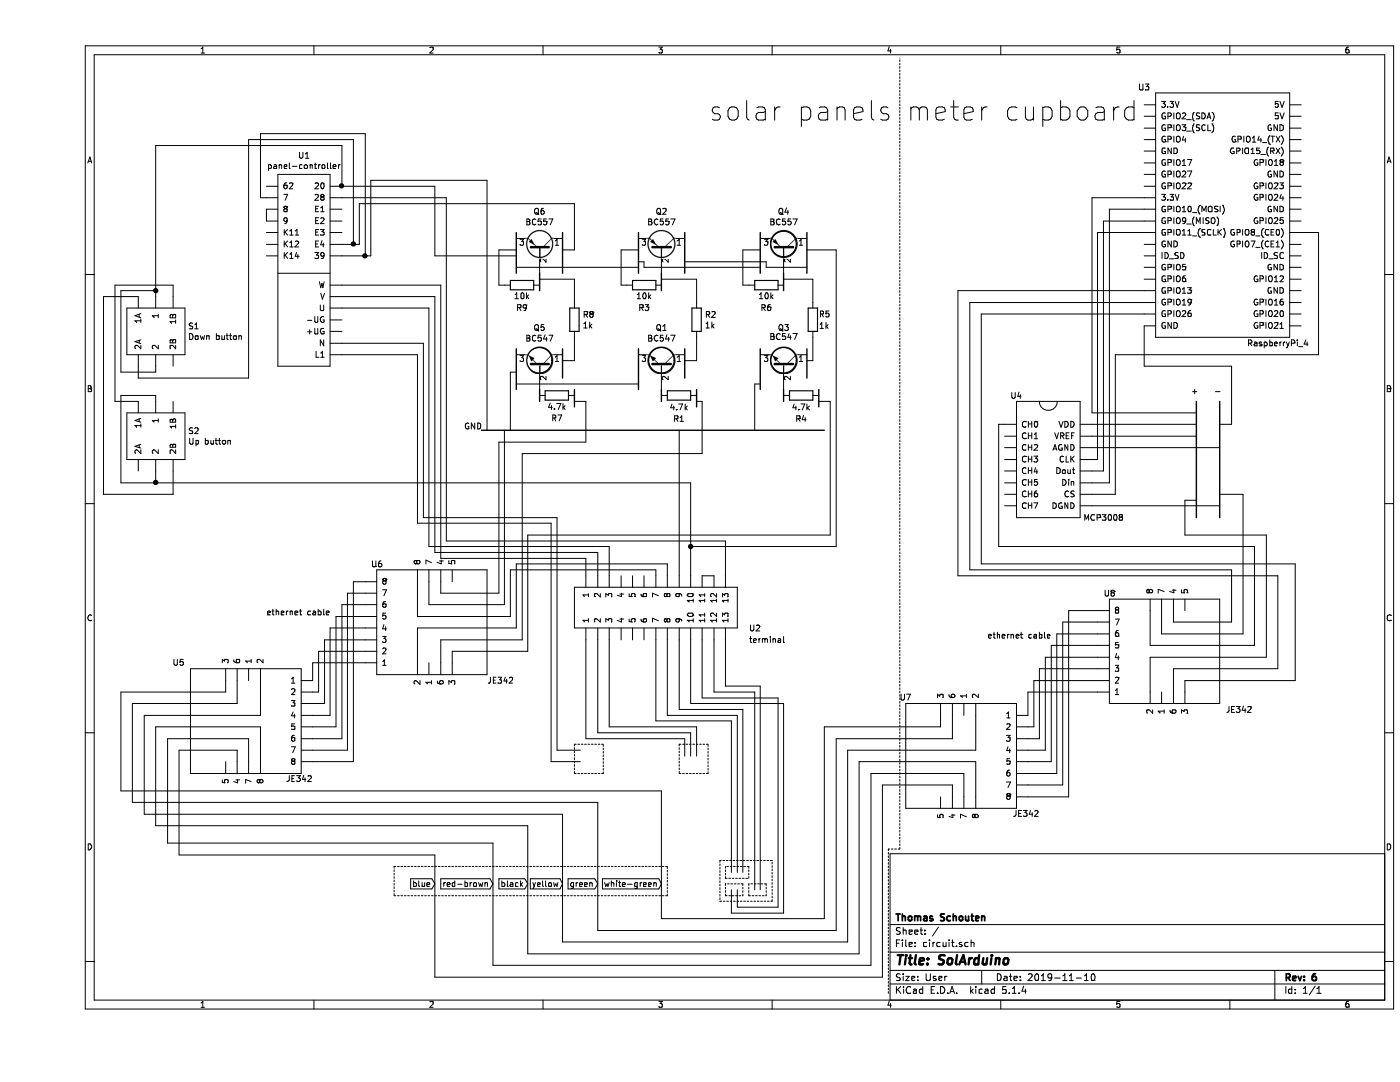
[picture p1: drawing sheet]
EESchema Schematic File Version 4
LIBS:circuit-cache
EELAYER 30 0
EELAYER END
$Descr User 12039 9071
encoding utf-8
Sheet 1 1
Title "SolArduino"
Date "2019-11-10"
Rev "6"
Comp "Thomas Schouten"
Comment1 ""
Comment2 ""
Comment3 ""
Comment4 ""
$EndDescr
$Comp
L solarduino:MCP3008 U4
U 1 1
P 8700 3950
F 0 "U4" H 8400 4500 50  0000 C CNN
F 1 "MCP3008" H 9150 3450 50  0000 C CNN
F 2 "" H 8700 3950 50  0001 C CNN
F 3 "" H 8700 3950 50  0001 C CNN
	1    8700 3950
	1    0    0    -1  
$EndComp
$Comp
L solarduino:terminal U2
U 1 1
P 5250 5200
F 0 "U2" H 6100 5000 50  0000 L CNN
F 1 "terminal" H 6100 4900 50  0000 L CNN
F 2 "" H 5100 5050 50  0001 C CNN
F 3 "" H 5100 5050 50  0001 C CNN
	1    5250 5200
	1    0    0    -1  
$EndComp
Wire Wire Line
	3450 4800 4700 4800
Wire Wire Line
	4700 4800 4700 4950
Wire Wire Line
	3400 4750 4800 4750
Wire Wire Line
	4800 4750 4800 4950
Wire Wire Line
	3350 4700 4900 4700
Wire Wire Line
	4900 4700 4900 4950
Wire Notes Line
	4600 6400 4600 6650
Wire Notes Line
	4600 6650 4850 6650
Wire Notes Line
	4850 6650 4850 6400
Wire Notes Line
	4850 6400 4600 6400
Wire Notes Line
	5500 6400 5500 6650
Wire Notes Line
	5500 6650 5750 6650
Wire Notes Line
	5750 6650 5750 6400
Wire Notes Line
	5750 6400 5500 6400
Wire Notes Line
	3050 7450 3050 7700
Wire Notes Line
	3050 7700 5400 7700
Wire Notes Line
	5400 7700 5400 7450
Wire Notes Line
	5400 7450 3050 7450
Wire Wire Line
	5300 4950 5300 4900
Wire Wire Line
	5300 4900 4050 4900
Wire Wire Line
	5400 4950 5400 4850
Text GLabel 4200 7600 0    50   Input ~ 0
black
Text GLabel 4500 7600 0    50   Input ~ 0
yellow
Wire Wire Line
	5700 4950 5800 4950
Wire Wire Line
	3500 4650 5900 4650
Wire Wire Line
	5900 4650 5900 4950
Text GLabel 5350 7600 0    50   Input ~ 0
white-green
Wire Wire Line
	5600 4700 5600 4950
Wire Wire Line
	4700 5500 4700 6350
Wire Wire Line
	4700 6350 5550 6350
Wire Wire Line
	5550 6350 5550 6500
Wire Wire Line
	4800 5500 4800 6300
Wire Wire Line
	4800 6300 5600 6300
Wire Wire Line
	5600 6300 5600 6500
Wire Wire Line
	4900 5500 4900 6250
Wire Wire Line
	4900 6250 5650 6250
Wire Wire Line
	5650 6250 5650 6500
Text GLabel 3900 7600 0    50   Input ~ 0
red-brown
Text GLabel 3400 7600 0    50   Input ~ 0
blue
Wire Notes Line
	5900 7450 5900 7550
Wire Notes Line
	5900 7550 6100 7550
Wire Notes Line
	6100 7550 6100 7450
Wire Notes Line
	6100 7450 5900 7450
Wire Notes Line
	5900 7600 5900 7700
Wire Notes Line
	5900 7700 6050 7700
Wire Notes Line
	6050 7700 6050 7600
Wire Notes Line
	6050 7600 5900 7600
Wire Notes Line
	6100 7600 6100 7700
Wire Notes Line
	6100 7700 6250 7700
Wire Notes Line
	6250 7700 6250 7600
Wire Notes Line
	6250 7600 6100 7600
Wire Notes Line
	5850 7400 5850 7750
Wire Notes Line
	5850 7750 6300 7750
Wire Notes Line
	6300 7750 6300 7400
Wire Notes Line
	6300 7400 5850 7400
Wire Wire Line
	5300 5500 5300 6200
Wire Wire Line
	5300 6200 5950 6200
Wire Wire Line
	5950 6200 5950 7500
Wire Wire Line
	5400 5500 5400 6150
Wire Wire Line
	5400 6150 6000 6150
Wire Wire Line
	6000 6150 6000 7500
Wire Wire Line
	5500 5500 5500 6100
Wire Wire Line
	5500 6100 6050 6100
Wire Wire Line
	6050 6100 6050 7500
Wire Wire Line
	5600 5500 5600 6050
Wire Wire Line
	5600 6050 6400 6050
Wire Wire Line
	6400 6050 6400 7850
Wire Wire Line
	6400 7850 5950 7850
Wire Wire Line
	5700 5500 5700 6000
Wire Wire Line
	5700 6000 6350 6000
Wire Wire Line
	6350 6000 6350 7800
Wire Wire Line
	6350 7800 6000 7800
Wire Wire Line
	6000 7800 6000 7650
Wire Wire Line
	5950 7850 5950 7650
Wire Wire Line
	5800 5500 5800 5950
Wire Wire Line
	5800 5950 6150 5950
Wire Wire Line
	6150 5950 6150 7650
Wire Wire Line
	5900 5500 5900 5900
Wire Wire Line
	5900 5900 6200 5900
Wire Wire Line
	6200 5900 6200 7650
Wire Bus Line
	9950 3450 9950 4450
Wire Bus Line
	10150 3450 10150 4450
Text Notes 9900 3400 0    50   ~ 0
+
Text Notes 10100 3400 0    50   ~ 0
-
Wire Wire Line
	9850 4300 9950 4300
Wire Wire Line
	9050 3650 9950 3650
Wire Wire Line
	9050 3750 9950 3750
Wire Wire Line
	9050 3850 10150 3850
Wire Wire Line
	9050 3950 9100 3950
Wire Wire Line
	11000 3050 11000 2000
Wire Wire Line
	11000 2000 10850 2000
Wire Wire Line
	9050 4350 10150 4350
Wire Wire Line
	10250 3150 10250 3650
Wire Wire Line
	10250 3650 10150 3650
Wire Wire Line
	9950 3550 9050 3550
$Comp
L solarduino:JE342 U7
U 1 1
P 7950 6550
F 0 "U7" H 8400 6000 50  0000 L CNN
F 1 "JE342" H 7300 7000 50  0000 L CNN
F 2 "" H 7950 6550 168 0001 C CNN
F 3 "" H 7950 6550 168 0001 C CNN
	1    7950 6550
	-1   0    0    1   
$EndComp
Wire Wire Line
	7750 6150 7750 6250
Wire Wire Line
	7850 6150 7850 6350
Wire Wire Line
	7850 6850 7850 6750
Wire Wire Line
	7950 6850 7950 6650
Wire Wire Line
	8050 6550 8050 6850
Wire Wire Line
	8250 3650 8300 3650
Wire Wire Line
	8050 6450 8050 6150
Text GLabel 4800 7600 0    50   Input ~ 0
green
$Comp
L solarduino:JE342 U5
U 1 1
P 1800 6250
F 0 "U5" H 2350 5700 50  0000 L CNN
F 1 "JE342" H 1250 6700 50  0000 L CNN
F 2 "" H 1800 6250 168 0001 C CNN
F 3 "" H 1800 6250 168 0001 C CNN
	1    1800 6250
	-1   0    0    1   
$EndComp
Wire Wire Line
	3400 7350 1200 7350
Wire Wire Line
	1200 7350 1200 6450
Wire Wire Line
	1200 6450 1700 6450
Wire Wire Line
	1700 6450 1700 6550
Wire Wire Line
	3400 7350 3400 8400
Wire Wire Line
	2350 6150 2500 6150
Wire Wire Line
	3900 7250 1100 7250
Wire Wire Line
	1100 7250 1100 6350
Wire Wire Line
	1100 6350 1800 6350
Wire Wire Line
	1800 6350 1800 6550
Wire Wire Line
	2350 6450 2650 6450
Wire Wire Line
	3900 7250 3900 8300
Wire Wire Line
	4200 7100 1000 7100
Wire Wire Line
	1000 7100 1000 6250
Wire Wire Line
	1000 6250 1900 6250
Wire Wire Line
	1900 6250 1900 6550
Wire Wire Line
	2350 6550 2700 6550
Wire Wire Line
	4050 4900 4050 5300
Wire Wire Line
	1900 6150 1900 5850
Wire Wire Line
	4500 7000 4500 8100
Wire Wire Line
	2350 5950 2400 5950
Wire Wire Line
	4800 6900 800  6900
Wire Wire Line
	800  6900 800  6050
Wire Wire Line
	800  6050 1700 6050
Wire Wire Line
	1700 6050 1700 5850
Wire Wire Line
	4500 7000 900  7000
Wire Wire Line
	900  7000 900  6150
Wire Wire Line
	900  6150 1900 6150
Wire Wire Line
	2350 6350 2600 6350
Wire Wire Line
	4800 6900 4800 8000
Wire Wire Line
	1600 5950 1600 5850
Wire Wire Line
	2350 6050 2450 6050
Wire Wire Line
	5350 6800 5350 7900
Wire Wire Line
	5350 6800 700  6800
Wire Wire Line
	700  6800 700  5950
Wire Wire Line
	700  5950 1600 5950
Wire Wire Line
	4450 6450 4650 6450
Wire Wire Line
	4400 6550 4650 6550
Wire Wire Line
	2400 5950 2400 5600
Wire Wire Line
	2450 6050 2450 5500
Wire Wire Line
	2500 6150 2500 5400
Wire Wire Line
	2350 6250 2550 6250
Wire Wire Line
	2350 5850 2350 5700
Text Notes 1950 5300 0    50   ~ 0
ethernet cable\n
Wire Wire Line
	6750 6250 7750 6250
Wire Wire Line
	6850 6350 7850 6350
Wire Wire Line
	6950 6450 8050 6450
Wire Wire Line
	7050 6550 8050 6550
Wire Wire Line
	7150 6650 7950 6650
Wire Wire Line
	7250 6750 7850 6750
Wire Wire Line
	8500 6250 8550 6250
Wire Wire Line
	8500 6350 8600 6350
Wire Wire Line
	8500 6450 8650 6450
Wire Wire Line
	8500 6650 8750 6650
Wire Wire Line
	8500 6750 8800 6750
Wire Wire Line
	8500 6850 8850 6850
Wire Wire Line
	8550 6250 8550 5850
Wire Wire Line
	8500 6150 8500 5950
Wire Wire Line
	8600 6350 8600 5750
Wire Wire Line
	8650 6450 8650 5650
Wire Wire Line
	8500 6550 8700 6550
Text Notes 8150 5500 0    50   ~ 0
ethernet cable
Connection ~ 5600 4700
Wire Wire Line
	9050 4250 9250 4250
Wire Wire Line
	9050 4150 9200 4150
Wire Wire Line
	9050 4050 9150 4050
Wire Wire Line
	5600 4700 6850 4700
Wire Wire Line
	7900 4950 7900 2500
Wire Wire Line
	8000 4900 8000 2600
Wire Wire Line
	8100 4850 8100 2700
Wire Wire Line
	4400 4500 4400 6550
Wire Wire Line
	3250 4500 4400 4500
Wire Wire Line
	3300 2950 3300 4450
Wire Wire Line
	3300 4450 4450 4450
Wire Wire Line
	3250 4500 3250 3050
Wire Wire Line
	4450 4450 4450 6450
Wire Wire Line
	8100 2700 9500 2700
Wire Wire Line
	8000 2600 9500 2600
Wire Wire Line
	7900 2500 9500 2500
Wire Wire Line
	9050 1700 9500 1700
Wire Wire Line
	9050 3550 9050 1700
Wire Wire Line
	9500 3150 10250 3150
Wire Wire Line
	9500 2800 9500 3150
Wire Wire Line
	9250 3050 11000 3050
Wire Wire Line
	9250 4250 9250 3050
Wire Wire Line
	9200 1800 9500 1800
Wire Wire Line
	9200 4150 9200 1800
Wire Wire Line
	9150 1900 9500 1900
Wire Wire Line
	9150 4050 9150 1900
Wire Wire Line
	9100 2000 9500 2000
Wire Wire Line
	9100 3950 9100 2000
Text Notes 7450 1050 0    168  ~ 0
meter cupboard
Wire Wire Line
	6850 2150 6850 4700
$Comp
L solarduino:button S1
U 1 1
P 1000 2850
F 0 "S1" H 1278 2896 50  0000 L CNN
F 1 "Down button" H 1278 2805 50  0000 L CNN
F 2 "" H 800 2900 50  0001 C CNN
F 3 "" H 800 2900 50  0001 C CNN
	1    1000 2850
	1    0    0    -1  
$EndComp
$Comp
L solarduino:button S2
U 1 1
P 1000 3750
F 0 "S2" H 1278 3796 50  0000 L CNN
F 1 "Up button" H 1278 3705 50  0000 L CNN
F 2 "" H 800 3800 50  0001 C CNN
F 3 "" H 800 3800 50  0001 C CNN
	1    1000 3750
	1    0    0    -1  
$EndComp
Wire Wire Line
	1000 1250 1000 2500
Wire Wire Line
	1800 1200 1800 3250
Wire Wire Line
	1800 3250 850  3250
Wire Wire Line
	850  3250 850  3150
Wire Wire Line
	850  2550 550  2550
Wire Wire Line
	550  2550 550  4250
Wire Wire Line
	550  4250 1150 4250
Wire Wire Line
	1150 4250 1150 4050
Wire Wire Line
	1000 2500 700  2500
Wire Wire Line
	700  2500 700  3200
Connection ~ 1000 2500
Wire Wire Line
	1000 2500 1000 2550
Wire Wire Line
	1150 2550 1150 2450
Wire Wire Line
	1150 2450 650  2450
Wire Wire Line
	650  2450 650  3450
Wire Wire Line
	650  3450 850  3450
Wire Wire Line
	1000 3450 1000 3400
Wire Wire Line
	1000 3400 700  3400
Wire Wire Line
	700  3400 700  4150
Wire Wire Line
	700  4150 1000 4150
Wire Wire Line
	1000 4150 1000 4050
Wire Wire Line
	1000 4150 5600 4150
Connection ~ 1000 4150
Wire Wire Line
	2600 1250 1000 1250
Wire Wire Line
	2700 1200 1800 1200
Wire Wire Line
	4100 3300 5150 3300
Wire Wire Line
	4050 3200 4050 3700
Wire Wire Line
	4100 3200 4050 3200
Wire Wire Line
	6250 2250 5550 2250
Wire Wire Line
	6250 2300 6250 2250
Wire Wire Line
	6600 2300 6250 2300
Wire Wire Line
	6650 2400 6400 2400
Wire Wire Line
	6650 3100 6600 3100
Wire Wire Line
	5650 3100 5550 3100
Wire Wire Line
	5350 2400 5650 2400
Wire Wire Line
	6650 2600 6650 2400
Wire Wire Line
	6650 2900 6650 3100
$Comp
L Device:R R5
U 1 1
P 6650 2750
F 0 "R5" H 6700 2800 50  0000 L CNN
F 1 "1k" H 6700 2700 50  0000 L CNN
F 2 "" V 6580 2750 50  0001 C CNN
F 3 "~" H 6650 2750 50  0001 C CNN
	1    6650 2750
	1    0    0    -1  
$EndComp
Wire Wire Line
	5650 2600 5650 2400
Wire Wire Line
	5650 2900 5650 3100
$Comp
L Device:R R2
U 1 1
P 5650 2750
F 0 "R2" H 5720 2796 50  0000 L CNN
F 1 "1k" H 5720 2705 50  0000 L CNN
F 2 "" V 5580 2750 50  0001 C CNN
F 3 "~" H 5650 2750 50  0001 C CNN
	1    5650 2750
	1    0    0    -1  
$EndComp
Wire Wire Line
	5200 2300 6200 2300
Wire Wire Line
	5200 2250 5200 2300
Wire Wire Line
	5150 2250 5200 2250
Wire Wire Line
	6050 2150 6200 2150
Wire Wire Line
	6050 2450 6050 2150
Wire Wire Line
	5000 2150 5150 2150
Wire Wire Line
	5000 2450 5000 2150
Wire Wire Line
	6100 2450 6050 2450
Wire Bus Line
	6400 2350 6400 2500
$Comp
L Device:R R6
U 1 1
P 6250 2450
F 0 "R6" V 6050 2450 50  0000 C CNN
F 1 "10k" V 6150 2450 50  0000 C CNN
F 2 "" V 6180 2450 50  0001 C CNN
F 3 "~" H 6250 2450 50  0001 C CNN
	1    6250 2450
	0    -1   -1   0   
$EndComp
Wire Wire Line
	5050 2450 5000 2450
Wire Bus Line
	5350 2350 5350 2500
$Comp
L Device:R R3
U 1 1
P 5200 2450
F 0 "R3" V 5000 2450 50  0000 C CNN
F 1 "10k" V 5100 2450 50  0000 C CNN
F 2 "" V 5130 2450 50  0001 C CNN
F 3 "~" H 5200 2450 50  0001 C CNN
	1    5200 2450
	0    -1   -1   0   
$EndComp
Wire Wire Line
	4600 2400 4300 2400
Wire Wire Line
	4600 2600 4600 2400
Wire Wire Line
	4600 3100 4500 3100
Wire Wire Line
	4600 2900 4600 3100
$Comp
L Device:R R8
U 1 1
P 4600 2750
F 0 "R8" H 4670 2796 50  0000 L CNN
F 1 "1k" H 4670 2705 50  0000 L CNN
F 2 "" V 4530 2750 50  0001 C CNN
F 3 "~" H 4600 2750 50  0001 C CNN
	1    4600 2750
	1    0    0    -1  
$EndComp
Wire Wire Line
	3950 2150 4100 2150
Wire Wire Line
	3950 2450 3950 2150
Wire Wire Line
	4000 2450 3950 2450
Wire Wire Line
	4100 2300 5150 2300
Wire Wire Line
	6800 3450 6800 4600
Wire Bus Line
	6400 3350 6400 3450
Wire Wire Line
	5650 3450 5700 3450
Wire Wire Line
	4600 3450 4700 3450
Wire Bus Line
	6700 3350 6700 3500
$Comp
L Device:R R4
U 1 1
P 6550 3400
F 0 "R4" V 6750 3400 50  0000 C CNN
F 1 "4.7k" V 6650 3400 50  0000 C CNN
F 2 "" V 6480 3400 50  0001 C CNN
F 3 "~" H 6550 3400 50  0001 C CNN
	1    6550 3400
	0    1    1    0   
$EndComp
Wire Wire Line
	6800 3450 6700 3450
Wire Bus Line
	5350 3350 5350 3450
$Comp
L Transistor_BJT:BC547 Q5
U 1 1
P 4300 3150
F 0 "Q5" V 4628 3150 50  0000 C CNN
F 1 "BC547" V 4537 3150 50  0000 C CNN
F 2 "Package_TO_SOT_THT:TO-92_Inline" H 4500 3075 50  0001 L CIN
F 3 "http://www.fairchildsemi.com/ds/BC/BC547.pdf" H 4300 3150 50  0001 L CNN
	1    4300 3150
	0    1    -1   0   
$EndComp
$Comp
L Device:R R7
U 1 1
P 4450 3400
F 0 "R7" V 4250 3400 50  0000 C CNN
F 1 "4.7k" V 4350 3400 50  0000 C CNN
F 2 "" V 4380 3400 50  0001 C CNN
F 3 "~" H 4450 3400 50  0001 C CNN
	1    4450 3400
	0    -1   -1   0   
$EndComp
Wire Bus Line
	4600 3500 4600 3350
Wire Wire Line
	4700 3450 4700 3800
Wire Bus Line
	4500 3000 4500 3250
Wire Bus Line
	4300 3350 4300 3450
Wire Bus Line
	4300 2350 4300 2500
$Comp
L Device:R R9
U 1 1
P 4150 2450
F 0 "R9" V 3950 2450 50  0000 C CNN
F 1 "10k" V 4050 2450 50  0000 C CNN
F 2 "" V 4080 2450 50  0001 C CNN
F 3 "~" H 4150 2450 50  0001 C CNN
	1    4150 2450
	0    -1   -1   0   
$EndComp
Text Notes 5750 1050 0    168  ~ 0
solar panels
Text Notes 3650 3700 0    50   ~ 0
GND
Wire Wire Line
	3500 1700 3500 4650
Wire Wire Line
	2600 1700 3500 1700
Wire Bus Line
	6600 3000 6600 3250
Wire Bus Line
	6200 3000 6200 3350
Wire Bus Line
	5150 3000 5150 3350
Wire Bus Line
	5550 3000 5550 3250
Wire Bus Line
	4100 3000 4100 3350
Wire Bus Line
	5150 2000 5150 2350
Wire Bus Line
	6200 2000 6200 2350
Wire Bus Line
	6600 2000 6600 2350
Wire Wire Line
	6850 2150 6600 2150
Wire Bus Line
	5550 2000 5550 2350
Wire Wire Line
	5700 3450 5700 3900
Wire Bus Line
	5650 3500 5650 3350
$Comp
L Device:R R1
U 1 1
P 5500 3400
F 0 "R1" V 5700 3400 50  0000 C CNN
F 1 "4.7k" V 5600 3400 50  0000 C CNN
F 2 "" V 5430 3400 50  0001 C CNN
F 3 "~" H 5500 3400 50  0001 C CNN
	1    5500 3400
	0    1    1    0   
$EndComp
Wire Wire Line
	5600 4150 5600 4700
Wire Wire Line
	1950 1800 1950 1900
Wire Wire Line
	3250 3050 2600 3050
Wire Wire Line
	2600 2950 3300 2950
Wire Wire Line
	3350 2650 3350 4700
Wire Wire Line
	2600 2650 3350 2650
Wire Wire Line
	3400 2550 3400 4750
Wire Wire Line
	2600 2550 3400 2550
Wire Wire Line
	3450 2450 3450 4800
Wire Wire Line
	2600 2450 3450 2450
Connection ~ 2800 2200
Wire Wire Line
	2850 1550 3850 1550
Wire Wire Line
	2850 2200 2850 1550
Wire Wire Line
	2800 2200 2850 2200
Wire Wire Line
	1900 1700 1950 1700
Wire Wire Line
	1900 1150 1900 1700
Wire Wire Line
	2800 1150 1900 1150
Wire Wire Line
	2800 2200 2800 1150
Wire Wire Line
	2600 2200 2800 2200
Wire Wire Line
	2700 2100 2750 2100
Connection ~ 2700 2100
Wire Wire Line
	2700 2100 2700 1200
Wire Wire Line
	2600 2100 2700 2100
$Comp
L Transistor_BJT:BC547 Q3
U 1 1
P 6400 3150
F 0 "Q3" V 6728 3150 50  0000 C CNN
F 1 "BC547" V 6650 3150 50  0000 C CNN
F 2 "Package_TO_SOT_THT:TO-92_Inline" H 6600 3075 50  0001 L CIN
F 3 "http://www.fairchildsemi.com/ds/BC/BC547.pdf" H 6400 3150 50  0001 L CNN
	1    6400 3150
	0    1    -1   0   
$EndComp
$Comp
L Transistor_BJT:BC547 Q1
U 1 1
P 5350 3150
F 0 "Q1" V 5678 3150 50  0000 C CNN
F 1 "BC547" V 5587 3150 50  0000 C CNN
F 2 "Package_TO_SOT_THT:TO-92_Inline" H 5550 3075 50  0001 L CIN
F 3 "http://www.fairchildsemi.com/ds/BC/BC547.pdf" H 5350 3150 50  0001 L CNN
	1    5350 3150
	0    1    -1   0   
$EndComp
$Comp
L Transistor_BJT:BC557 Q4
U 1 1
P 6400 2150
F 0 "Q4" V 6728 2150 50  0000 C CNN
F 1 "BC557" V 6637 2150 50  0000 C CNN
F 2 "Package_TO_SOT_THT:TO-92_Inline" H 6600 2075 50  0001 L CIN
F 3 "http://www.fairchildsemi.com/ds/BC/BC557.pdf" H 6400 2150 50  0001 L CNN
	1    6400 2150
	0    1    -1   0   
$EndComp
$Comp
L Transistor_BJT:BC557 Q2
U 1 1
P 5350 2150
F 0 "Q2" V 5678 2150 50  0000 C CNN
F 1 "BC557" V 5587 2150 50  0000 C CNN
F 2 "Package_TO_SOT_THT:TO-92_Inline" H 5550 2075 50  0001 L CIN
F 3 "http://www.fairchildsemi.com/ds/BC/BC557.pdf" H 5350 2150 50  0001 L CNN
	1    5350 2150
	0    1    -1   0   
$EndComp
$Comp
L solarduino:panel-controller U1
U 1 1
P 2300 2300
F 0 "U1" H 2275 3265 50  0000 C CNN
F 1 "panel-controller" H 2275 3174 50  0000 C CNN
F 2 "" H 2300 2950 50  0001 C CNN
F 3 "" H 2300 2950 50  0001 C CNN
	1    2300 2300
	1    0    0    -1  
$EndComp
Wire Wire Line
	2600 1600 3400 1600
Wire Wire Line
	3400 1600 3400 2200
Wire Wire Line
	3400 2200 4100 2200
Wire Wire Line
	2600 1250 2600 1600
Connection ~ 2600 1600
Wire Wire Line
	4600 2150 4500 2150
Wire Wire Line
	2750 2100 2750 1750
Wire Wire Line
	4600 1750 4600 2150
Wire Wire Line
	2750 1750 4600 1750
Wire Bus Line
	4500 2000 4500 2350
$Comp
L Transistor_BJT:BC557 Q6
U 1 1
P 4300 2150
F 0 "Q6" V 4628 2150 50  0000 C CNN
F 1 "BC557" V 4537 2150 50  0000 C CNN
F 2 "Package_TO_SOT_THT:TO-92_Inline" H 4500 2075 50  0001 L CIN
F 3 "http://www.fairchildsemi.com/ds/BC/BC557.pdf" H 4300 2150 50  0001 L CNN
	1    4300 2150
	0    1    -1   0   
$EndComp
Wire Bus Line
	4100 2000 4100 2350
$Comp
L solarduino:RaspberryPi_4 U3
U 1 1
P 10200 1900
F 0 "U3" H 9500 3050 50  0000 C CNN
F 1 "RaspberryPi_4" H 10650 850 50  0000 C CNN
F 2 "" H 10200 1900 50  0001 C CNN
F 3 "" H 10200 1900 50  0001 C CNN
	1    10200 1900
	1    0    0    -1  
$EndComp
Wire Wire Line
	3400 8400 7250 8400
Wire Wire Line
	3900 8300 7150 8300
Wire Wire Line
	4200 8200 7050 8200
Wire Wire Line
	4500 8100 6950 8100
Wire Wire Line
	4800 8000 6850 8000
Wire Wire Line
	5350 7900 6750 7900
Wire Wire Line
	4200 7100 4200 8200
Wire Wire Line
	7250 6750 7250 8400
Wire Wire Line
	7150 6650 7150 8300
Wire Wire Line
	7050 6550 7050 8200
Wire Wire Line
	6950 6450 6950 8100
Wire Wire Line
	6850 6350 6850 8000
Wire Wire Line
	6750 6250 6750 7900
Wire Notes Line
	7400 7300 7300 7300
Wire Notes Line
	7300 7300 7300 8550
Wire Notes Line
	7400 7300 7400 500 
$Comp
L solarduino:JE342 U8
U 1 1
P 9650 5550
F 0 "U8" H 9150 6000 50  0000 L CNN
F 1 "JE342" H 10200 5000 50  0000 L CNN
F 2 "" H 9400 5700 168 0001 C CNN
F 3 "" H 9400 5700 168 0001 C CNN
	1    9650 5550
	1    0    0    -1  
$EndComp
Wire Wire Line
	9100 5950 8850 5950
Wire Wire Line
	8850 5950 8500 5950
Wire Wire Line
	8850 5250 9100 5250
Wire Wire Line
	8850 5250 8850 6850
Wire Wire Line
	8800 5350 9100 5350
Wire Wire Line
	8800 5350 8800 6750
Wire Wire Line
	8750 5450 9100 5450
Wire Wire Line
	8750 5450 8750 6650
Wire Wire Line
	8700 5550 9100 5550
Wire Wire Line
	8700 5550 8700 6550
Wire Wire Line
	8650 5650 9100 5650
Wire Wire Line
	8600 5750 9100 5750
Wire Wire Line
	8550 5850 9100 5850
Wire Wire Line
	9750 5250 9750 5350
Wire Wire Line
	9750 5350 10250 5350
Wire Wire Line
	9650 5250 9650 5450
Wire Wire Line
	9550 5250 9550 5550
Wire Wire Line
	9850 5950 9850 5850
Wire Wire Line
	9750 5950 9750 5750
Wire Wire Line
	9550 5950 9550 5650
Wire Wire Line
	8000 4900 10250 4900
Wire Wire Line
	10250 4900 10250 5350
Wire Wire Line
	10350 5450 10350 4250
Wire Wire Line
	10150 4250 10350 4250
Wire Wire Line
	9650 5450 10350 5450
Wire Wire Line
	9550 5550 10450 5550
Wire Wire Line
	10550 5650 10550 4600
Wire Wire Line
	10550 4600 9850 4600
Wire Wire Line
	9850 4600 9850 4300
Wire Wire Line
	9550 5650 10550 5650
Wire Wire Line
	10650 4950 10650 5750
Wire Wire Line
	7900 4950 10650 4950
Wire Wire Line
	9750 5750 10650 5750
Wire Wire Line
	10800 5850 10800 4850
Wire Wire Line
	8100 4850 10800 4850
Wire Wire Line
	9850 5850 10800 5850
$Comp
L solarduino:JE342 U6
U 1 1
P 3350 5300
F 0 "U6" H 2850 5750 50  0000 L CNN
F 1 "JE342" H 3850 4750 50  0000 L CNN
F 2 "" H 3100 5450 168 0001 C CNN
F 3 "" H 3100 5450 168 0001 C CNN
	1    3350 5300
	1    0    0    -1  
$EndComp
Wire Wire Line
	2700 5000 2800 5000
Wire Wire Line
	2700 5000 2700 6550
Wire Wire Line
	2650 5100 2800 5100
Wire Wire Line
	2650 5100 2650 6450
Wire Wire Line
	2600 5200 2800 5200
Wire Wire Line
	2600 5200 2600 6350
Wire Wire Line
	2550 5300 2800 5300
Wire Wire Line
	2550 5300 2550 6250
Wire Wire Line
	2500 5400 2800 5400
Wire Wire Line
	2450 5500 2800 5500
Wire Wire Line
	2400 5600 2800 5600
Wire Wire Line
	2350 5700 2800 5700
Wire Wire Line
	3450 5000 3450 5100
Wire Wire Line
	3350 5000 3350 5200
Wire Wire Line
	3250 5000 3250 5300
Wire Wire Line
	3550 5700 3550 5600
Wire Wire Line
	3450 5700 3450 5500
Wire Wire Line
	3250 5700 3250 5400
Wire Wire Line
	3250 5400 4100 5400
Wire Wire Line
	4100 4850 5400 4850
Wire Wire Line
	4100 4850 4100 5400
Wire Wire Line
	4200 4600 4200 5600
Wire Wire Line
	3550 5600 4200 5600
Wire Wire Line
	4200 4600 6800 4600
Wire Wire Line
	3450 5100 3950 5100
Wire Wire Line
	3350 5200 4000 5200
Wire Wire Line
	3250 5300 4050 5300
Wire Wire Line
	3450 5500 4150 5500
Wire Wire Line
	3950 5100 3950 3800
Wire Wire Line
	3950 3800 4700 3800
Wire Wire Line
	4150 5500 4150 3900
Wire Wire Line
	4150 3900 5700 3900
Wire Bus Line
	3800 3700 6750 3700
Wire Wire Line
	6150 3300 6150 3700
Wire Wire Line
	6150 3300 6200 3300
Wire Wire Line
	5500 3700 5500 4950
Wire Wire Line
	3850 1550 3850 3700
Wire Wire Line
	4000 3700 4000 5200
Wire Wire Line
	10450 4700 10450 5550
Wire Wire Line
	8250 4700 10450 4700
Wire Wire Line
	8250 3650 8250 4700
Wire Wire Line
	700  3200 1000 3200
Wire Wire Line
	1000 3150 1000 3200
$EndSCHEMATC
